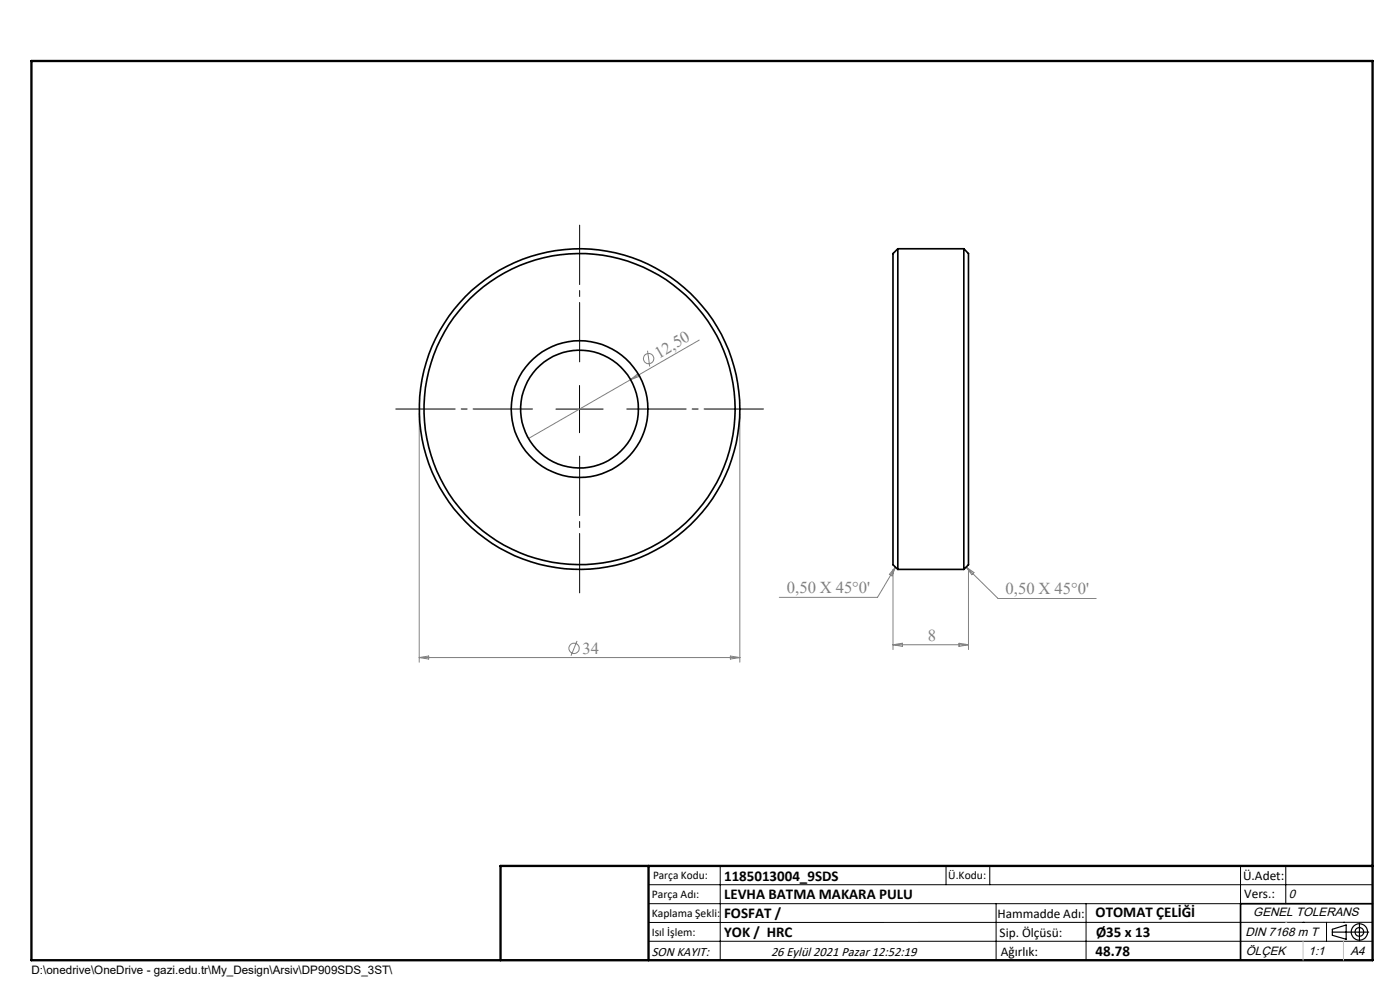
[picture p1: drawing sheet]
<svg xmlns="http://www.w3.org/2000/svg" width="297mm" height="210mm" viewBox="0 0 297 210" stroke-linecap="round" stroke-linejoin="round" font-family="sans-serif">
<g fill="none" stroke="#808080" stroke-width=".21">
<path d="M137.4 74.4l.4 3.3M148.3 72.1l-14.5 8.4M88.9 87.8v52.7M133.8 80.5l-21.7 12.5M133.8 80.5l1.5-1.2 .4 .5zM157 87.8v52.7M88.9 139.5h68.1M88.9 139.5l2-.3v.6zM122.4 136l-1.3 3.1M154.9 139.2l2.1 .3-2.1 .3zM189.4 120.8v17M189.4 136.8h16.1"/>
<path d="M189.4 136.8l2.1-.4v.7zM190 120.3l-.8 1.9-.5-.4zM190 120.3l-3.8 6.4h-20.9M203.4 136.4l2.1 .4-2.1 .3zM205 120.3l1.6 1.2-.4 .4zM205 120.3l6.7 6.7h20.9M205.5 120.8v17"/>
<circle cx="137.6" cy="76.1" r="1.09"/>
<circle cx="121.8" cy="137.5" r="1.09"/>
</g>
<g fill="none" stroke="#000" stroke-width=".25">
<path d="M282.6 197.7h7.8M282.6 197.1l3-.9v3l-3-.8zM288.4 195.8v3.8M106.2 203.7h185"/>
<circle cx="288.4" cy="197.7" r="1.74"/>
<circle cx="288.4" cy="197.7" r=".93"/>
</g>
<path d="M123 76.8v-29M113 86.8h-29M123 96.8v29M133 86.8h29" fill="none" stroke="#000" stroke-width=".21" stroke-dasharray="15.2 1.3 1.3 1.3" stroke-dashoffset="2.6"/>
<g fill="none" stroke="#000" stroke-width=".21">
<path d="M117.9 86.8h10.1M122.9 81.8v10M137.6 187.7h153.6M137.6 191.7h153.6M137.6 199.7h153.6M152.8 183.7v20M200.7 183.7v4M210 183.7v4M211.3 191.7v12M230.4 191.7v12M263.2 183.7v20M272.8 183.7v8"/>
<path d="M276.4 195.6h.1M281.4 195.6v4.1M285 195.6h.1M291.2 195.6l-153.6 .1"/>
</g>
<g fill="none" stroke="#000" stroke-width=".35">
<path d="M190.5 52.8v68M190.5 52.8l-1.1 1v66l1.1 1M190.5 52.8h14M204.5 52.8v68M204.5 52.8l1 1v66l-1 1M190.5 120.8h14M291.2 191.7h-28v12"/>
<circle cx="122.9" cy="86.8" r="12.5"/>
<circle cx="122.9" cy="86.8" r="34"/>
<circle cx="122.9" cy="86.8" r="14.5"/>
<circle cx="123" cy="86.8" r="33"/>
</g>
<path d="M6.7 12.9h284.5v190.8h-284.5zM137.6 183.7v20M291.2 183.7h-185v20" fill="none" stroke="#000" stroke-width=".5"/>
<path d="M276.4 199.7v4M285 199.7v4" fill="none" stroke="#c0c0c0" stroke-width=".21"/>
<path d="M272.8 195.6h.1" fill="none" stroke="#c0c0c0" stroke-width=".25"/>
<g font-size="3.5" fill="#808080">
<text x="139.7" y="76.1" transform="rotate(-30 139.7 76.1)">12,50</text>
<text x="166.9" y="125.8">0,50 X 45°0'</text>
<text x="213.3" y="126.1">0,50 X 45°0'</text>
<text x="196.8" y="135.9">8</text>
<text x="123.6" y="138.6">34</text>
</g>
<g font-size="3.2">
<text x="153.6" y="190.8">LEVHA BATMA MAKARA PULU</text>
<text x="153.6" y="186.8">1185013004_9SDS</text>
<text x="153.6" y="194.8">FOSFAT /</text>
<text x="232.4" y="194.5">OTOMAT ÇELİĞİ</text>
<text x="153.6" y="198.8">YOK / HRC</text>
<text x="232.4" y="202.8">48.78</text>
<text x="232.5" y="198.8">Ø35 x 13</text>
</g>
<g font-size="2.8">
<text x="263.7" y="186.7">Ü.Adet:</text>
<text x="263.9" y="190.5">Vers.:</text>
<text x="211.6" y="194.8">Hammadde Adı:</text>
<text x="138.3" y="202.8">SON KAYIT:</text>
<text x="163.6" y="202.8">26 Eylül 2021 Pazar 12:52:19</text>
<text x="212.1" y="198.7">Sip. Ölçüsü:</text>
<text x="212.3" y="202.7">Ağırlık:</text>
</g>
<g font-size="2.6">
<text x="273.4" y="190.4">0</text>
<text x="265.9" y="194.4">GENEL TOLERANS</text>
<text x="264.2" y="198.5">DIN 7168 m T</text>
<text x="264.3" y="202.6">ÖLÇEK</text>
<text x="277.6" y="202.6">1:1</text>
<text x="286.5" y="202.6">A4</text>
</g>
<g font-size="2.5">
<text x="138.3" y="190.5">Parça Adı:</text>
<text x="138.5" y="186.5">Parça Kodu:</text>
<text x="201.2" y="186.5">Ü.Kodu:</text>
<text x="138.3" y="194.5">Kaplama Şekli:</text>
<text x="138.3" y="198.6">Isıl İşlem:</text>
<text x="6.7" y="206.7">D:\onedrive\OneDrive - gazi.edu.tr\My_Design\Arsiv\DP909SDS_3ST\</text>
</g>
</svg>
